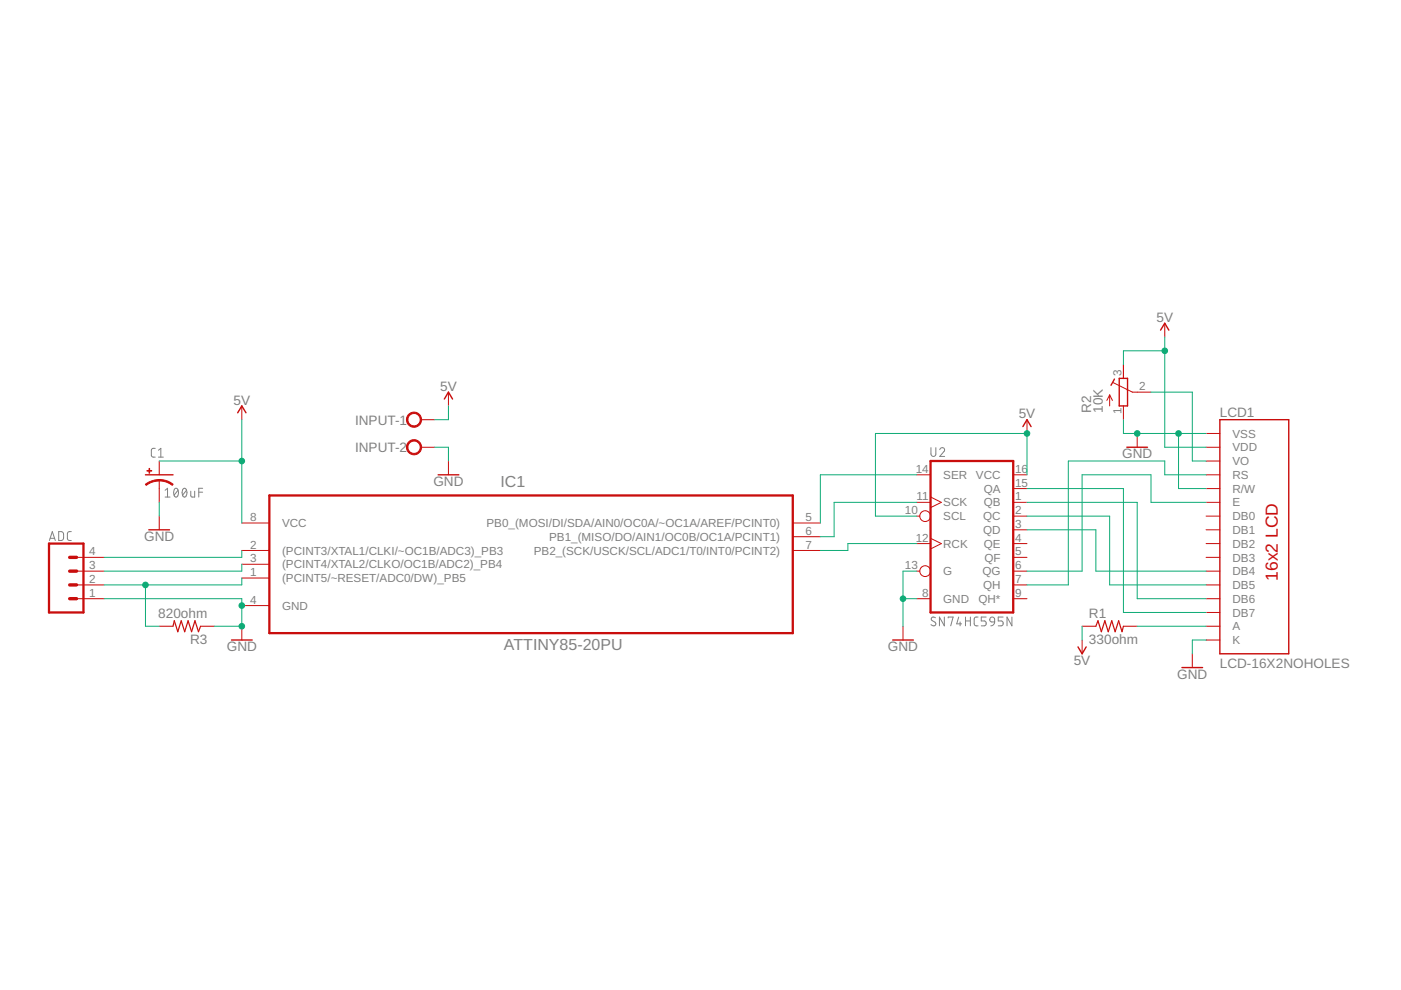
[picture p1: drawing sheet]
<svg xmlns="http://www.w3.org/2000/svg" width="297mm" height="210mm" viewBox="0 0 297 210" stroke-linecap="round" stroke-linejoin="round" font-family="sans-serif">
<g fill="none" stroke="#808080" stroke-width=".21">
<path d="M32.9 95.1h-.6l-.2 .4v1.2l.2 .2h.6M33.6 96.9h1M33.6 95.5l.5-.4v1.8M197.4 94.9v1.4a.52 .52 0 0 0 .5 .5 .52 .52 0 0 0 .5-.5v-1.4M199.2 95.3a.51 .51 0 0 1 .8-.4 .51 .51 0 0 1 .1 .8l-.9 1.1h1.1M10.5 114.6l.6-1.9 .6 1.9M10.6 114.1h1M12.4 112.7l.7 .1 .3 .3 .1 1-.4 .5h-.7zM15.1 112.7l-.6 .1-.2 .3v1.2l.2 .3h.6M35 103.9l.5-.4v1.9M35 105.4h1M37 103.7l.3-.2a1.08 1.08 0 0 1 0 1.9 1.19 1.19 0 0 1-.3-1.7z"/>
<path d="M37.7 103.9l-.8 1.1M38.8 103.7l.3-.2a1.08 1.08 0 0 1 0 1.9 1.19 1.19 0 0 1-.3-1.7zM39.5 103.9l-.8 1.1M40.4 104.1l.1 1.1 .2 .2h.6v-1.3M42.1 104.4h.9M43 103.5h-.9v1.9M198.3 131a.46 .46 0 0 0-.7-.1 .46 .46 0 0 0 .1 .7l.5 .3a.47 .47 0 0 1 .1 .7 .47 .47 0 0 1-.7 0l-.2-.2M200.2 130.8v1.9l-1-1.9v1.9M201 131v-.2h1.1l-.5 1.9M203.3 130.8l-.5 1.5h1.1M203.6 131.9v.8M204.7 130.8v1.9"/>
<path d="M204.7 131.7h1M205.7 130.8v1.9M207.4 130.8l-.6 .1-.3 .3 .1 1.2 .2 .3h.6M209.1 130.8h-1.1v.9h.7a.53 .53 0 0 1 .4 .5 .53 .53 0 0 1-.4 .5h-.7M210 131l.3-.2 .5 .2 .1 .9-.9-.2-.2-.3zM210.9 131.9l-.2 .5-.6 .3M212.7 130.8h-1.1v.9h.7a.53 .53 0 0 1 .4 .5 .53 .53 0 0 1-.4 .5h-.7M214.5 130.8v1.9l-1-1.9v1.9"/>
</g>
<path d="M197.3 97.7h17.5v32.2h-17.5zM10.4 115.3h7.3v14.6h-7.3zM57.1 105.1h111v29.1h-111z" fill="none" stroke="#c90d0c" stroke-width=".49"/>
<g fill="none" stroke="#c90d0c" stroke-width=".21">
<path d="M238.2 77.3v2.9M247 68.5v3M33.8 97.7v3M51.3 86.1v2.9M89.2 94.8h3M89.2 89h3M95.1 83.1v3M95.1 97.7v3M217.7 89v2.9M235.3 83.7v2.4M235.3 83.7l-.6 1.2M235.3 83.7l.6 1.2"/>
<path d="M236 81.1l4.1 2h3.9M238.2 86.1v2.9M241.1 91.9v2.9M255.7 94.8h2.9M255.7 97.7h2.9M255.7 91.9h2.9M16.2 118.2h5.9M33.8 101.8v4.7M33.8 109.4v2.9M51.3 110.9h5.8M51.3 116.7h5.8M51.3 119.6h5.8"/>
<path d="M168.1 110.9h5.8M168.1 116.7h5.8M168.1 113.8h5.8M194.4 109.4h.6M194.4 115.3h2.9M194.4 106.5h2.9M194.4 100.7h2.9M197.3 105.4l2.3 1.1-2.3 1.1M197.3 114.1l2.3 1.2-2.3 1.1M214.8 109.4h2.9M214.8 112.3h2.9M214.8 115.3h2.9"/>
<path d="M214.8 118.2h2.9M214.8 106.5h2.9M214.8 103.6h2.9M214.8 100.7h2.9M255.7 109.4h2.9M255.7 112.3h2.9M255.7 115.3h2.9M255.7 118.2h2.9M255.7 106.5h2.9M255.7 103.6h2.9M255.7 100.7h2.9M16.2 121.1h5.9"/>
<path d="M16.2 124h5.9M16.2 126.9h5.9M33.8 132.8h2.9M42.5 132.8h2.9M51.3 122.6h5.8M51.3 128.4h5.8M51.3 132.8v2.9M191.5 132.8v2.9M194.4 121.1h.6M194.4 126.9h2.9M214.8 121.1h2.9M214.8 124h2.9"/>
<path d="M214.8 126.9h2.9M229.4 132.8h2.9M229.4 135.7v2.9M238.2 132.8h2.9M252.8 138.6v2.9M255.7 132.8h2.9M255.7 121.1h2.9M255.7 124h2.9M255.7 126.9h2.9M255.7 129.9h2.9M255.7 135.7h2.9"/>
<circle cx="196.2" cy="109.4" r="1.14"/>
<circle cx="196.2" cy="121.1" r="1.14"/>
</g>
<g fill="none" stroke="#c90d0c" stroke-width=".3">
<path d="M246.1 70l.9-1.5 .8 1.5M50.4 87.5l.9-1.4 .9 1.4M94.2 84.6l.9-1.5 .8 1.5M216.9 90.4l.8-1.4 .9 1.4M236.3 80.4l-.7 1.3M237.3 80.2h1.8v5.9h-1.8zM238.9 94.8h4.4M258.6 89h14.6v49.6h-14.6zM30.8 100.7h5.9M31.6 112.3h4.3M92.9 100.7h4.4M49.1 135.7h4.4"/>
<path d="M189.3 135.7h4.4M228.6 137.2l.8 1.4 .9-1.4M250.6 141.5h4.4"/>
</g>
<g fill="#c90d0c" stroke="#c90d0c" stroke-width=".21">
<path d="M33.8 101.7l1.8 .3 1.1 .7-.2 .2a4.4 4.4 0 0 0-2.7-.9z" fill-rule="evenodd"/>
<path d="M30.8 102.7l1.4-.8 1.6-.2v.3h-.6a4.3 4.3 0 0 0-2.2 .9z" fill-rule="evenodd"/>
<path d="M86.6 87.9a1.6 1.6 0 0 1 2.5 .2 1.6 1.6 0 0 1-.9 2.4 1.6 1.6 0 0 1-2-1.5h.3a1.31 1.31 0 0 1 1.8-1.3 1.31 1.31 0 0 1 .3 2.3 1.31 1.31 0 0 1-2.1-.7v-.3h-.3z" fill-rule="evenodd"/>
<path d="M86.6 93.8a1.6 1.6 0 0 1 2.5 .2 1.6 1.6 0 0 1-.9 2.4 1.6 1.6 0 0 1-2-1.6h.3a1.31 1.31 0 0 1 1.8-1.2 1.31 1.31 0 0 1 .3 2.2 1.31 1.31 0 0 1-2.1-.7v-.3h-.3z" fill-rule="evenodd"/>
</g>
<g fill="#c90d0c" stroke="#c90d0c" stroke-width=".21">
<path d="M31.2 99.8h1v.1h-1z"/>
<path d="M31.6 99.3h.1v1h-.1z"/>
</g>
<path d="M36.7 132.8l.3-1.2 .7 2.3 .7-2.3 .8 2.3 .7-2.3 .7 2.3 .7-2.3 .8 2.3 .4-1.1M232.3 132.8l.5-1.2 .7 2.3 .8-2.3 .7 2.3 .7-2.3 .7 2.3 .8-2.3 .7 2.3 .3-1.1" fill="none" stroke="#c90d0c" stroke-width=".25"/>
<path d="M14.8 118.2h1.4M14.8 121.1h1.4M14.8 124h1.4M14.8 126.9h1.4" fill="none" stroke="#c90d0c" stroke-width=".72"/>
<g fill="none" stroke="#0dab76" stroke-width=".21">
<path d="M247 74.4h-8.8v2.9M247 71.5v23.3h8.7M33.8 97.7h17.5M51.3 89v21.9M92.2 94.8h2.9v2.9M95.1 86.1v2.9h-2.9M238.2 89v2.9h17.5M244 83.1h8.8v14.6h2.9M249.9 91.9v11.7h5.8M33.8 106.5v2.9M51.3 119.6v1.5h-29.2M51.3 116.7v1.5h-29.2"/>
<path d="M194.4 106.5h-17.6v7.3h-2.9M194.4 100.7h-20.5v10.2M194.4 115.3h-14.6v1.4h-5.9M217.7 103.6h20.5v26.3h17.5M217.7 106.5h23.4v20.4h14.6M217.7 100.7v-8.8h-32.1v17.5h8.8M217.7 109.4h17.6v14.6h20.4M217.7 112.3h14.6v8.8h23.4M255.7 106.5h-11.7v-5.8h-14.6v20.4h-11.7M255.7 100.7h-8.7v-3h-20.5v26.3h-8.8M22.1 126.9h29.2v5.9h-5.9M30.8 124v8.8h3"/>
<path d="M51.3 122.6v1.4h-29.2M191.5 126.9h2.9M194.4 121.1h-2.9v11.7M229.4 132.8v2.9M241.1 132.8h14.6M255.7 135.7h-2.9v2.9"/>
</g>
<g fill="#0dab76" stroke="#0dab76" stroke-width=".21">
<circle cx="249.9" cy="91.9" r=".59"/>
<circle cx="241.1" cy="91.9" r=".59"/>
<circle cx="191.5" cy="126.9" r=".59"/>
<circle cx="51.3" cy="128.4" r=".59"/>
<circle cx="51.3" cy="132.8" r=".59"/>
<circle cx="247" cy="74.4" r=".59"/>
<circle cx="217.7" cy="91.9" r=".59"/>
<circle cx="51.3" cy="97.7" r=".59"/>
<circle cx="30.8" cy="124" r=".59"/>
</g>
<text font-size="3.7" fill="#c90d0c" x="270.9" y="123.1" transform="rotate(-90 270.9 123.1)">16x2 LCD</text>
<g font-size="3.4" fill="#808080">
<text x="106.1" y="103.2">IC1</text>
<text x="106.8" y="137.9">ATTINY85-20PU</text>
</g>
<g font-size="2.9" fill="#808080">
<text x="245.2" y="68.3">5V</text>
<text x="93.3" y="82.9">5V</text>
<text x="49.5" y="85.8">5V</text>
<text x="216" y="88.7">5V</text>
<text x="231.3" y="87.5" transform="rotate(-90 231.3 87.5)">R2</text>
<text x="233.8" y="87.5" transform="rotate(-90 233.8 87.5)">10K</text>
<text x="258.6" y="88.4">LCD1</text>
<text x="75.3" y="90">INPUT-1</text>
<text x="75.3" y="95.9">INPUT-2</text>
<text x="237.9" y="97.2">GND</text>
<text x="91.9" y="103">GND</text>
<text x="30.6" y="114.7">GND</text>
<text x="33.5" y="131">820ohm</text>
<text x="230.9" y="131.1">R1</text>
<text x="40.3" y="136.6">R3</text>
<text x="230.9" y="136.6">330ohm</text>
<text x="48.1" y="138">GND</text>
<text x="188.3" y="138">GND</text>
<text x="227.6" y="141">5V</text>
<text x="249.6" y="143.9">GND</text>
<text x="258.6" y="141.5">LCD-16X2NOHOLES</text>
</g>
<g font-size="2.5" fill="#808080">
<text x="237.8" y="79.8" transform="rotate(-90 237.8 79.8)">3</text>
<text x="241.5" y="82.7">2</text>
<text x="237.8" y="87.8" transform="rotate(-90 237.8 87.8)">1</text>
<text x="261.3" y="95.7">VDD</text>
<text x="261.3" y="92.8">VSS</text>
<text x="194.1" y="100.3">14</text>
<text x="200" y="101.5">SER</text>
<text x="206.9" y="101.5">VCC</text>
<text x="215.2" y="100.3">16</text>
<text x="261.3" y="101.5">RS</text>
<text x="261.3" y="98.6">VO</text>
<text x="194.3" y="106.1">11</text>
<text x="200" y="107.4">SCK</text>
<text x="208.6" y="107.4">QB</text>
<text x="208.6" y="104.5">QA</text>
<text x="215.2" y="106.1">1</text>
<text x="215.2" y="103.2">15</text>
<text x="261.3" y="107.4">E</text>
<text x="261.3" y="104.5">R/W</text>
<text x="53.1" y="110.5">8</text>
<text x="59.8" y="111.8">VCC</text>
<text x="103.2" y="111.8">PB0_(MOSI/DI/SDA/AIN0/OC0A/~OC1A/AREF/PCINT0)</text>
<text x="170.8" y="110.5">5</text>
<text x="170.8" y="113.4">6</text>
<text x="191.9" y="109">10</text>
<text x="200" y="110.3">SCL</text>
<text x="208.4" y="110.3">QC</text>
<text x="208.4" y="113.2">QD</text>
<text x="215.2" y="109">2</text>
<text x="215.2" y="111.9">3</text>
<text x="261.3" y="110.3">DB0</text>
<text x="261.3" y="113.2">DB1</text>
<text x="18.9" y="117.8">4</text>
<text x="53.1" y="116.3">2</text>
<text x="53.1" y="119.2">3</text>
<text x="59.8" y="117.6">(PCINT3/XTAL1/CLKI/~OC1B/ADC3)_PB3</text>
<text x="113.2" y="117.6">PB2_(SCK/USCK/SCL/ADC1/T0/INT0/PCINT2)</text>
<text x="116.4" y="114.7">PB1_(MISO/DO/AIN1/OC0B/OC1A/PCINT1)</text>
<text x="170.8" y="116.3">7</text>
<text x="194.1" y="114.9">12</text>
<text x="200" y="116.1">RCK</text>
<text x="208.6" y="116.1">QE</text>
<text x="208.7" y="119.1">QF</text>
<text x="215.2" y="114.9">4</text>
<text x="215.2" y="117.8">5</text>
<text x="261.3" y="116.1">DB2</text>
<text x="261.3" y="119.1">DB3</text>
<text x="18.9" y="123.6">2</text>
<text x="18.9" y="120.7">3</text>
<text x="53.1" y="122.2">1</text>
<text x="59.8" y="120.5">(PCINT4/XTAL2/CLKO/OC1B/ADC2)_PB4</text>
<text x="59.8" y="123.4">(PCINT5/~RESET/ADC0/DW)_PB5</text>
<text x="191.9" y="120.7">13</text>
<text x="200" y="122">G</text>
<text x="208.3" y="122">QG</text>
<text x="208.4" y="124.9">QH</text>
<text x="215.2" y="120.7">6</text>
<text x="215.2" y="123.6">7</text>
<text x="261.3" y="122">DB4</text>
<text x="261.3" y="124.9">DB5</text>
<text x="18.9" y="126.5">1</text>
<text x="53.1" y="128">4</text>
<text x="59.8" y="129.3">GND</text>
<text x="195.5" y="126.5">8</text>
<text x="200" y="127.8">GND</text>
<text x="207.5" y="127.8">QH*</text>
<text x="215.2" y="126.5">9</text>
<text x="261.3" y="127.8">DB6</text>
<text x="261.3" y="130.7">DB7</text>
<text x="261.3" y="133.7">A</text>
<text x="261.3" y="136.6">K</text>
</g>
</svg>
